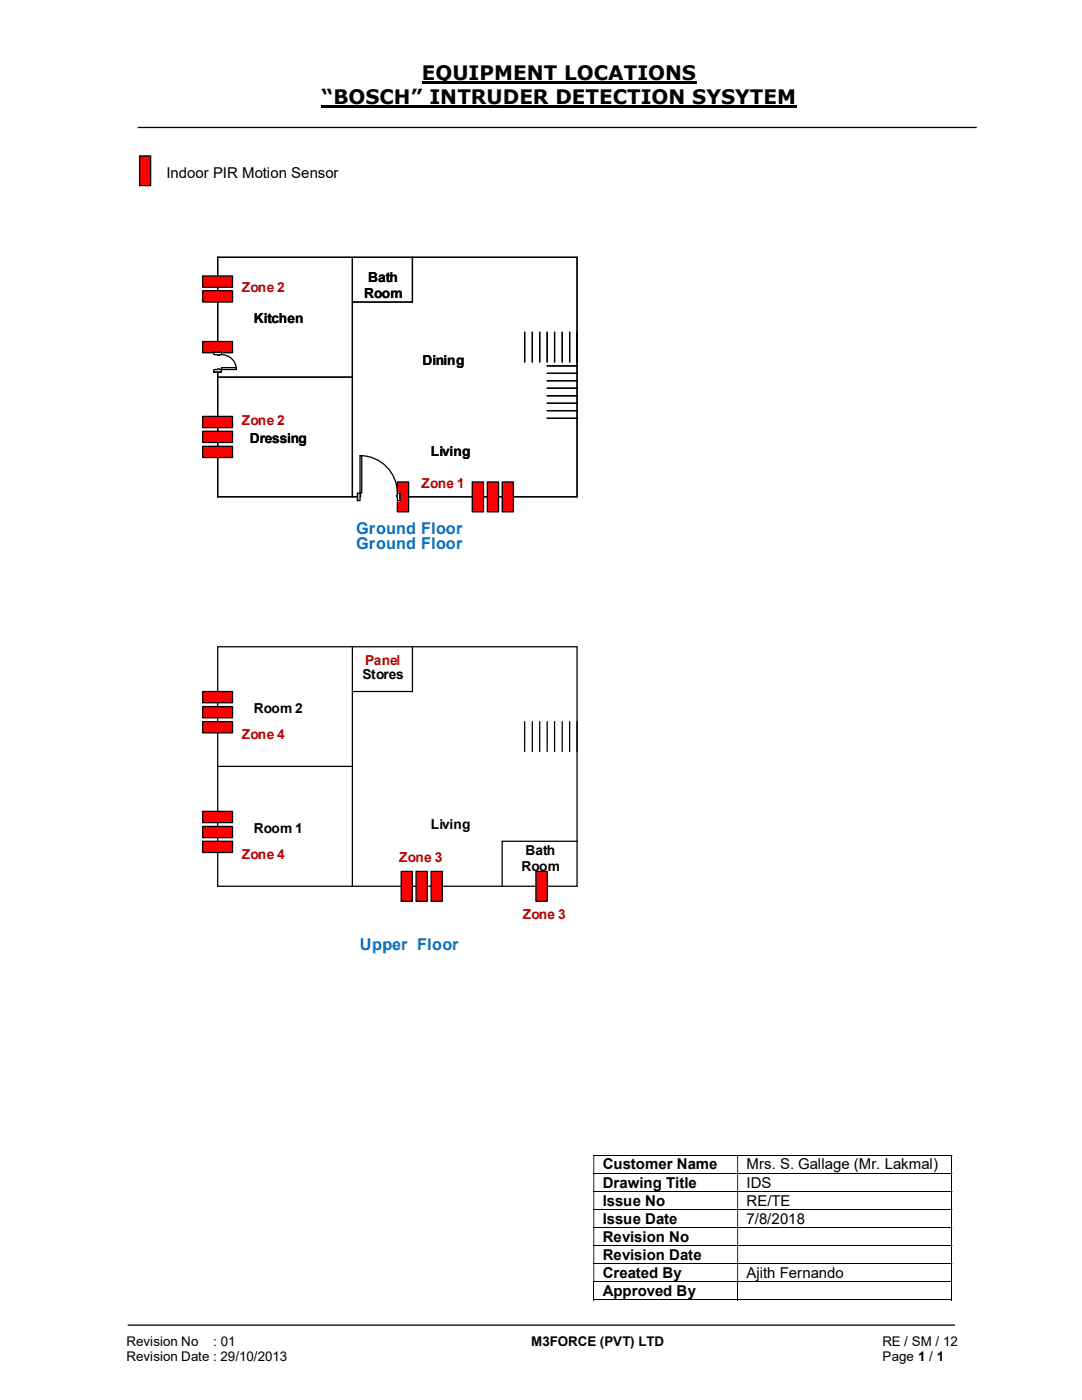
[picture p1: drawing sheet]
<svg xmlns="http://www.w3.org/2000/svg" width="216mm" height="279mm" viewBox="0 0 216 279" stroke-linecap="round" stroke-linejoin="round" font-family="sans-serif">
<path d="M84.2 16.4h54.8M64.2 21.3h94.8" fill="none" stroke="#000" stroke-width=".42"/>
<g fill="none" stroke="#000" stroke-width=".25">
<path d="M27.5 25.4h167.4M43.4 51.4h71.7v47.7h-71.7zM70.3 51.4v47.7M82.3 51.4v8.9h-12M43.4 75.3h26.9M104.7 66.3v6M106.2 66.3v6M107.7 66.3v6M109.2 73h5.9M109.2 76h5.9M109.2 79h5.9M109.2 74.5h5.9"/>
<path d="M109.2 77.5h5.9M109.2 66.3v6M110.7 66.3v6M112.2 66.3v6M113.7 66.3v6M109.2 82h5.9M109.2 80.5h5.9M109.2 83.5h5.9M43.4 129.1h71.7v47.8h-71.7zM70.3 129.1v47.8M82.3 129.1v8.9h-12M43.4 153h26.9"/>
<path d="M104.7 144v6M106.2 144v6M107.7 144v6M109.2 144v6M110.7 144v6M112.2 144v6M113.7 144v6M115.1 167.9h-14.9v9M25.5 264.5h165"/>
</g>
<g fill="none" stroke="#000" stroke-width=".2">
<path d="M118.4 230.6h71.5M118.4 234.1h71.5M118.4 237.8h71.5M189.9 230.7v3.4M189.9 234.2v3.5M189.9 237.9v3.4M118.4 241.4h71.5M118.4 245h71.5M118.4 248.6h71.5M118.4 252.2h71.5M118.4 255.8h71.5M118.4 259.4h28.7"/>
<path d="M118.5 255.9v3.6M147.2 255.9v3.6M147.3 259.4h42.6M189.9 241.5v3.4M189.9 245.1v3.4M189.9 248.7v3.4M189.9 252.3v3.4M189.9 255.9v3.6"/>
</g>
<g fill="#000">
<path d="M189.9 230.5h.1v.2h-.1zM118.4 230.7h.2v3.4h-.2zM147.1 230.7h.2v3.4h-.2z" fill-rule="evenodd"/>
<path d="M189.9 234.1h.1v.1h-.1zM118.4 234.2h.2v3.5h-.2zM147.1 234.2h.2v3.5h-.2z" fill-rule="evenodd"/>
<path d="M189.9 237.7h.1v.2h-.1zM118.4 237.9h.2v3.4h-.2zM147.1 237.9h.2v3.4h-.2z" fill-rule="evenodd"/>
<path d="M189.9 241.3h.1v.2h-.1zM118.4 241.5h.2v3.4h-.2zM147.1 241.5h.2v3.4h-.2z" fill-rule="evenodd"/>
<path d="M189.9 244.9h.1v.2h-.1zM118.4 245.1h.2v3.4h-.2zM147.1 245.1h.2v3.4h-.2z" fill-rule="evenodd"/>
<path d="M189.9 248.5h.1v.2h-.1zM118.4 248.7h.2v3.4h-.2zM147.1 248.7h.2v3.4h-.2z" fill-rule="evenodd"/>
<path d="M189.9 252.1h.1v.2h-.1zM118.4 252.3h.2v3.4h-.2zM147.1 252.3h.2v3.4h-.2z" fill-rule="evenodd"/>
</g>
<path d="M189.9 255.7h.1v.2h-.1zM189.9 259.4h.1v.1h-.1z" fill="#000"/>
<path d="M40.4 68.2h6v2.2h-6z" fill-rule="evenodd" fill="#f00"/>
<path d="M40.4 68.2h6v2.2h-6z" fill="none" stroke="#000" stroke-width=".25"/>
<path d="M40.4 58h6v2.3h-6z" fill-rule="evenodd" fill="#f00"/>
<path d="M40.4 58h6v2.3h-6z" fill="none" stroke="#000" stroke-width=".25"/>
<path d="M40.4 55.1h6v2.2h-6z" fill-rule="evenodd" fill="#f00"/>
<path d="M40.4 55.1h6v2.2h-6z" fill="none" stroke="#000" stroke-width=".25"/>
<path d="M40.4 89.1h6v2.2h-6z" fill-rule="evenodd" fill="#f00"/>
<path d="M40.4 89.1h6v2.2h-6z" fill="none" stroke="#000" stroke-width=".25"/>
<path d="M40.4 86.1h6v2.2h-6z" fill-rule="evenodd" fill="#f00"/>
<path d="M40.4 86.1h6v2.2h-6z" fill="none" stroke="#000" stroke-width=".25"/>
<path d="M40.4 83.1h6v2.2h-6z" fill-rule="evenodd" fill="#f00"/>
<path d="M40.4 83.1h6v2.2h-6z" fill="none" stroke="#000" stroke-width=".25"/>
<path d="M79.3 96.2h2.2v6h-2.2z" fill="#f00"/>
<path d="M79.3 96.2h2.2v6h-2.2z" fill="none" stroke="#000" stroke-width=".25"/>
<path d="M106.9 173.9h2.3v6h-2.3z" fill="#f00"/>
<path d="M106.9 173.9h2.3v6h-2.3z" fill="none" stroke="#000" stroke-width=".25"/>
<path d="M100.2 96.2h2.2v6h-2.2z" fill="#f00"/>
<path d="M100.2 96.2h2.2v6h-2.2z" fill="none" stroke="#000" stroke-width=".25"/>
<path d="M97.2 96.2h2.3v6h-2.3z" fill="#f00"/>
<path d="M97.2 96.2h2.3v6h-2.3z" fill="none" stroke="#000" stroke-width=".25"/>
<path d="M94.2 96.2h2.3v6h-2.3z" fill="#f00"/>
<path d="M94.2 96.2h2.3v6h-2.3z" fill="none" stroke="#000" stroke-width=".25"/>
<path d="M42.6 70.3h1.6v4h-1.6z" fill-rule="evenodd" fill="#fff"/>
<path d="M42.6 70.3h1.6v4h-1.6z" fill="none" stroke="#fff" stroke-width=".25"/>
<path d="M42.7 73.7v.6h1.5v-.6zM42.7 70.3h1.5v.5h-1.5z" fill-rule="evenodd" fill="#fff"/>
<path d="M43.4 73.7h-.7v.6h1.5v-.6h-.4M43.4 70.8h-.7v-.5h1.5v.5h-.4" fill="none" stroke="#000" stroke-width=".25"/>
<path d="M43.4 73.6v.1h.4v-.1zM43.4 70.8h.4v.1h-.4z" fill-rule="evenodd" fill="#fff"/>
<path d="M42.7 74.3h1.5M42.7 70.3h1.5M43.4 73.7v-.1h.4v.1M43.4 70.8v.1h.4v-.1M44.2 70.8a2.95 2.95 0 0 1 3 2.9" fill="none" stroke="#000" stroke-width=".25"/>
<path d="M44.2 73.4h3v.3h-3z" fill="#fff"/>
<path d="M44.2 73.4h3v.3h-3z" fill="none" stroke="#000" stroke-width=".25"/>
<path d="M71.3 98.4h8.5v1.5h-8.5z" fill="#fff"/>
<path d="M71.3 98.4h8.5v1.5h-8.5z" fill="none" stroke="#fff" stroke-width=".25"/>
<path d="M71.3 98.4h.5v1.5h-.5zM79.3 98.4v1.5h.5v-1.5z" fill-rule="evenodd" fill="#fff"/>
<path d="M71.8 98.8v-.4h-.5v1.5h.5v-.8M79.3 98.8v-.4h.5v1.5h-.5v-.8" fill="none" stroke="#000" stroke-width=".25"/>
<path d="M71.8 98.8h.2v.3h-.2zM79.2 98.8v.3h.1v-.3z" fill-rule="evenodd" fill="#fff"/>
<path d="M71.3 98.4v1.5M71.8 98.8h.2v.3h-.2M71.8 90.9a7.5 7.5 0 0 1 7.5 7.5M79.3 98.8h-.1v.3h.1M79.8 98.4v1.5" fill="none" stroke="#000" stroke-width=".25"/>
<path d="M71.8 90.9h.4v7.5h-.4z" fill-rule="evenodd" fill="#fff"/>
<path d="M71.8 90.9h.4v7.5h-.4z" fill="none" stroke="#000" stroke-width=".25"/>
<path d="M40.4 144h6v2.3h-6z" fill-rule="evenodd" fill="#f00"/>
<path d="M40.4 144h6v2.3h-6z" fill="none" stroke="#000" stroke-width=".25"/>
<path d="M40.4 141h6v2.3h-6z" fill-rule="evenodd" fill="#f00"/>
<path d="M40.4 141h6v2.3h-6z" fill="none" stroke="#000" stroke-width=".25"/>
<path d="M40.4 138h6v2.3h-6z" fill-rule="evenodd" fill="#f00"/>
<path d="M40.4 138h6v2.3h-6z" fill="none" stroke="#000" stroke-width=".25"/>
<path d="M40.4 167.9h6v2.2h-6z" fill-rule="evenodd" fill="#f00"/>
<path d="M40.4 167.9h6v2.2h-6z" fill="none" stroke="#000" stroke-width=".25"/>
<path d="M40.4 164.9h6v2.3h-6z" fill-rule="evenodd" fill="#f00"/>
<path d="M40.4 164.9h6v2.3h-6z" fill="none" stroke="#000" stroke-width=".25"/>
<path d="M40.4 161.9h6v2.3h-6z" fill-rule="evenodd" fill="#f00"/>
<path d="M40.4 161.9h6v2.3h-6z" fill="none" stroke="#000" stroke-width=".25"/>
<path d="M86 173.9h2.3v6h-2.3z" fill="#f00"/>
<path d="M86 173.9h2.3v6h-2.3z" fill="none" stroke="#000" stroke-width=".25"/>
<path d="M83 173.9h2.3v6h-2.3z" fill="#f00"/>
<path d="M83 173.9h2.3v6h-2.3z" fill="none" stroke="#000" stroke-width=".25"/>
<path d="M80.1 173.9h2.2v6h-2.2z" fill="#f00"/>
<path d="M80.1 173.9h2.2v6h-2.2z" fill="none" stroke="#000" stroke-width=".25"/>
<path d="M27.9 31.1h2.2v5.9h-2.2z" fill="#f00"/>
<path d="M27.9 31.1h2.2v5.9h-2.2z" fill="none" stroke="#000" stroke-width=".25"/>
<g font-size="4">
<text x="84.2" y="16">EQUIPMENT LOCATIONS</text>
<text x="64.2" y="20.8">“BOSCH” INTRUDER DETECTION SYSYTEM</text>
</g>
<g font-size="3.2" fill="#0070c0">
<text x="71.1" y="106.6">Ground Floor</text>
<text x="71.1" y="109.6">Ground Floor</text>
<text x="71.8" y="189.6">Upper Floor</text>
</g>
<g font-size="3">
<text x="33.2" y="35.5">Indoor PIR Motion Sensor</text>
<text x="120.3" y="233.4">Customer Name</text>
<text x="149" y="233.4">Mrs. S. Gallage (Mr. Lakmal)</text>
<text x="120.3" y="237">Drawing Title</text>
<text x="149" y="237">IDS</text>
<text x="120.3" y="240.6">Issue No</text>
<text x="120.3" y="244.2">Issue Date</text>
<text x="149" y="240.6">RE/TE</text>
<text x="149" y="244.2">7/8/2018</text>
<text x="120.3" y="247.8">Revision No</text>
<text x="120.3" y="251.4">Revision Date</text>
<text x="120.3" y="255.1">Created By</text>
<text x="149" y="255.1">Ajith Fernando</text>
<text x="120.3" y="258.7">Approved By</text>
</g>
<g font-size="2.7" fill="#c00000">
<text x="48.3" y="58.3">Zone 2</text>
<text x="48.3" y="84.8">Zone 2</text>
<text x="84.1" y="97.4">Zone 1</text>
<text x="72.9" y="132.6">Panel</text>
<text x="48.3" y="147.6">Zone 4</text>
<text x="48.3" y="171.5">Zone 4</text>
<text x="79.6" y="172.1">Zone 3</text>
<text x="104.3" y="183.4">Zone 3</text>
</g>
<g font-size="2.7">
<text x="72.7" y="59.5">Room</text>
<text x="73.5" y="56.3">Bath</text>
<text x="50.7" y="64.6">Kitchen</text>
<text x="84.3" y="72.9">Dining</text>
<text x="49.8" y="88.5">Dressing</text>
<text x="86" y="91.1">Living</text>
<text x="72.3" y="135.6">Stores</text>
<text x="50.7" y="142.2">Room 2</text>
<text x="50.7" y="166.2">Room 1</text>
<text x="86" y="165.5">Living</text>
<text x="104.1" y="173.8">Room</text>
<text x="104.9" y="170.6">Bath</text>
<text x="25.2" y="268.7">Revision No</text>
<text x="42.6" y="268.7">: 01</text>
<text x="106" y="268.7">M3FORCE (PVT) LTD</text>
<text x="176.1" y="268.7">RE / SM / 12</text>
<text x="25.2" y="271.7">Revision Date : 29/10/2013</text>
<text x="176.1" y="271.7">Page 1 / 1</text>
</g>
</svg>
